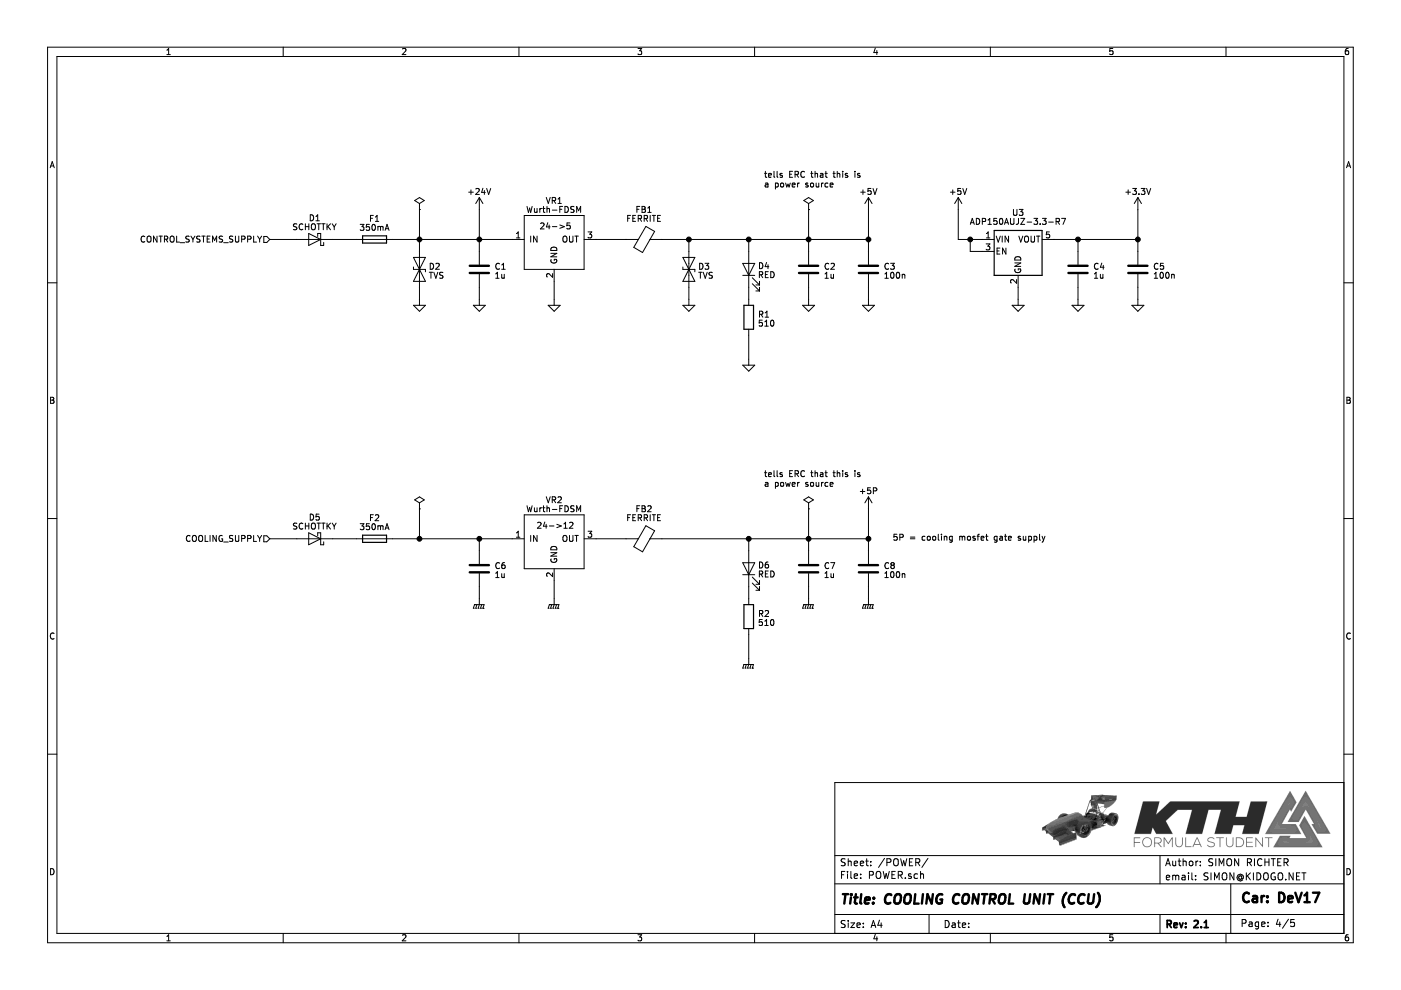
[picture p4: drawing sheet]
EESchema Schematic File Version 4
LIBS:cooling control unit-cache
EELAYER 30 0
EELAYER END
$Descr A4 11693 8268
encoding utf-8
Sheet 4 5
Title "COOLING CONTROL UNIT (CCU)"
Date ""
Rev "2.1"
Comp "KTH FORMULA STUDENT"
Comment1 "DeV17"
Comment2 "SIMON RICHTER"
Comment3 "SIMON@KIDOGO.NET"
Comment4 ""
$EndDescr
$Comp
L power:GND #PWR?
U 1 1
P 6250 3000
AR Path="/5E386B46/5E431BAA" Ref="#PWR?"  Part="1" 
AR Path="/5E4278FC/5E4291AC/5E431BAA" Ref="#PWR?"  Part="1" 
AR Path="/5E4278FC/5E431BAA" Ref="#PWR015"  Part="1" 
F 0 "#PWR015" H 6250 2750 50  0001 C CNN
F 1 "GND" H 6255 2827 50  0001 C CNN
F 2 "" H 6250 3000 50  0001 C CNN
F 3 "" H 6250 3000 50  0001 C CNN
	1    6250 3000
	1    0    0    -1  
$EndComp
$Comp
L Device:R R?
U 1 1
P 6250 2650
AR Path="/5E386B46/5E431BB4" Ref="R?"  Part="1" 
AR Path="/5E4278FC/5E4291AC/5E431BB4" Ref="R?"  Part="1" 
AR Path="/5E4278FC/5E431BB4" Ref="R1"  Part="1" 
F 0 "R1" H 6325 2675 50  0000 L CNN
F 1 "510" H 6325 2600 50  0000 L CNN
F 2 "Resistor_SMD:R_0603_1608Metric" V 6180 2650 50  0001 C CNN
F 3 "~" H 6250 2650 50  0001 C CNN
	1    6250 2650
	1    0    0    -1  
$EndComp
$Comp
L Device:LED D?
U 1 1
P 6250 2250
AR Path="/5E386B46/5E431BBA" Ref="D?"  Part="1" 
AR Path="/5E4278FC/5E4291AC/5E431BBA" Ref="D?"  Part="1" 
AR Path="/5E4278FC/5E431BBA" Ref="D4"  Part="1" 
F 0 "D4" V 6275 2175 50  0000 R CNN
F 1 "RED" V 6200 2175 50  0000 R CNN
F 2 "LED_SMD:LED_0603_1608Metric" H 6250 2250 50  0001 C CNN
F 3 "~" H 6250 2250 50  0001 C CNN
	1    6250 2250
	0    -1   -1   0   
$EndComp
$Comp
L Device:Ferrite_Bead FB?
U 1 1
P 5375 2000
AR Path="/5E386B46/5E431BC4" Ref="FB?"  Part="1" 
AR Path="/5E4278FC/5E4291AC/5E431BC4" Ref="FB?"  Part="1" 
AR Path="/5E4278FC/5E431BC4" Ref="FB1"  Part="1" 
F 0 "FB1" V 5125 2000 50  0000 C CNN
F 1 "FERRITE" V 5200 2000 50  0000 C CNN
F 2 "Fuse:Fuse_0805_2012Metric" V 5305 2000 50  0001 C CNN
F 3 "~" H 5375 2000 50  0001 C CNN
	1    5375 2000
	0    1    1    0   
$EndComp
$Comp
L power:GND #PWR?
U 1 1
P 7250 2500
AR Path="/5E386B46/5E431BD5" Ref="#PWR?"  Part="1" 
AR Path="/5E4278FC/5E4291AC/5E431BD5" Ref="#PWR?"  Part="1" 
AR Path="/5E4278FC/5E431BD5" Ref="#PWR018"  Part="1" 
F 0 "#PWR018" H 7250 2250 50  0001 C CNN
F 1 "GND" H 7255 2327 50  0001 C CNN
F 2 "" H 7250 2500 50  0001 C CNN
F 3 "" H 7250 2500 50  0001 C CNN
	1    7250 2500
	1    0    0    -1  
$EndComp
$Comp
L power:GND #PWR?
U 1 1
P 6750 2500
AR Path="/5E386B46/5E431BDC" Ref="#PWR?"  Part="1" 
AR Path="/5E4278FC/5E4291AC/5E431BDC" Ref="#PWR?"  Part="1" 
AR Path="/5E4278FC/5E431BDC" Ref="#PWR016"  Part="1" 
F 0 "#PWR016" H 6750 2250 50  0001 C CNN
F 1 "GND" H 6755 2327 50  0001 C CNN
F 2 "" H 6750 2500 50  0001 C CNN
F 3 "" H 6750 2500 50  0001 C CNN
	1    6750 2500
	1    0    0    -1  
$EndComp
$Comp
L power:GND #PWR?
U 1 1
P 5750 2500
AR Path="/5E386B46/5E431BE3" Ref="#PWR?"  Part="1" 
AR Path="/5E4278FC/5E4291AC/5E431BE3" Ref="#PWR?"  Part="1" 
AR Path="/5E4278FC/5E431BE3" Ref="#PWR012"  Part="1" 
F 0 "#PWR012" H 5750 2250 50  0001 C CNN
F 1 "GND" H 5755 2327 50  0001 C CNN
F 2 "" H 5750 2500 50  0001 C CNN
F 3 "" H 5750 2500 50  0001 C CNN
	1    5750 2500
	1    0    0    -1  
$EndComp
$Comp
L Device:C C?
U 1 1
P 7250 2250
AR Path="/5E386B46/5E431BEC" Ref="C?"  Part="1" 
AR Path="/5E4278FC/5E4291AC/5E431BEC" Ref="C?"  Part="1" 
AR Path="/5E4278FC/5E431BEC" Ref="C3"  Part="1" 
F 0 "C3" H 7375 2275 50  0000 L CNN
F 1 "100n" H 7375 2200 50  0000 L CNN
F 2 "Capacitor_SMD:C_0603_1608Metric" H 7288 2100 50  0001 C CNN
F 3 "~" H 7250 2250 50  0001 C CNN
	1    7250 2250
	1    0    0    -1  
$EndComp
$Comp
L power:+5V #PWR?
U 1 1
P 7250 1750
AR Path="/5E386B46/5E431BF2" Ref="#PWR?"  Part="1" 
AR Path="/5E4278FC/5E4291AC/5E431BF2" Ref="#PWR?"  Part="1" 
AR Path="/5E4278FC/5E431BF2" Ref="#PWR017"  Part="1" 
F 0 "#PWR017" H 7250 1600 50  0001 C CNN
F 1 "+5V" H 7250 1900 50  0000 C CNN
F 2 "" H 7250 1750 50  0001 C CNN
F 3 "" H 7250 1750 50  0001 C CNN
	1    7250 1750
	1    0    0    -1  
$EndComp
$Comp
L power:+24V #PWR?
U 1 1
P 4000 1750
AR Path="/5E386B46/5E431BF9" Ref="#PWR?"  Part="1" 
AR Path="/5E4278FC/5E4291AC/5E431BF9" Ref="#PWR?"  Part="1" 
AR Path="/5E4278FC/5E431BF9" Ref="#PWR07"  Part="1" 
F 0 "#PWR07" H 4000 1600 50  0001 C CNN
F 1 "+24V" H 4000 1900 50  0000 C CNN
F 2 "" H 4000 1750 50  0001 C CNN
F 3 "" H 4000 1750 50  0001 C CNN
	1    4000 1750
	1    0    0    -1  
$EndComp
$Comp
L Device:C C?
U 1 1
P 6750 2250
AR Path="/5E386B46/5E431C00" Ref="C?"  Part="1" 
AR Path="/5E4278FC/5E4291AC/5E431C00" Ref="C?"  Part="1" 
AR Path="/5E4278FC/5E431C00" Ref="C2"  Part="1" 
F 0 "C2" H 6875 2275 50  0000 L CNN
F 1 "1u" H 6875 2200 50  0000 L CNN
F 2 "Capacitor_SMD:C_0805_2012Metric" H 6788 2100 50  0001 C CNN
F 3 "~" H 6750 2250 50  0001 C CNN
	1    6750 2250
	1    0    0    -1  
$EndComp
$Comp
L Device:D_TVS D?
U 1 1
P 5750 2250
AR Path="/5E386B46/5E431C07" Ref="D?"  Part="1" 
AR Path="/5E4278FC/5E4291AC/5E431C07" Ref="D?"  Part="1" 
AR Path="/5E4278FC/5E431C07" Ref="D3"  Part="1" 
F 0 "D3" V 5725 2325 50  0000 L CNN
F 1 "TVS" V 5800 2325 50  0000 L CNN
F 2 "Diode_SMD:D_SOD-323" H 5750 2250 50  0001 C CNN
F 3 "~" H 5750 2250 50  0001 C CNN
	1    5750 2250
	0    1    1    0   
$EndComp
$Comp
L power:GND #PWR?
U 1 1
P 3500 2500
AR Path="/5E386B46/5E431C0F" Ref="#PWR?"  Part="1" 
AR Path="/5E4278FC/5E4291AC/5E431C0F" Ref="#PWR?"  Part="1" 
AR Path="/5E4278FC/5E431C0F" Ref="#PWR05"  Part="1" 
F 0 "#PWR05" H 3500 2250 50  0001 C CNN
F 1 "GND" H 3505 2327 50  0001 C CNN
F 2 "" H 3500 2500 50  0001 C CNN
F 3 "" H 3500 2500 50  0001 C CNN
	1    3500 2500
	1    0    0    -1  
$EndComp
$Comp
L power:GND #PWR?
U 1 1
P 4625 2500
AR Path="/5E386B46/5E431C1D" Ref="#PWR?"  Part="1" 
AR Path="/5E4278FC/5E4291AC/5E431C1D" Ref="#PWR?"  Part="1" 
AR Path="/5E4278FC/5E431C1D" Ref="#PWR09"  Part="1" 
F 0 "#PWR09" H 4625 2250 50  0001 C CNN
F 1 "GND" H 4630 2327 50  0001 C CNN
F 2 "" H 4625 2500 50  0001 C CNN
F 3 "" H 4625 2500 50  0001 C CNN
	1    4625 2500
	1    0    0    -1  
$EndComp
Connection ~ 3500 2000
$Comp
L Device:C C?
U 1 1
P 4000 2250
AR Path="/5E386B46/5E431C28" Ref="C?"  Part="1" 
AR Path="/5E4278FC/5E4291AC/5E431C28" Ref="C?"  Part="1" 
AR Path="/5E4278FC/5E431C28" Ref="C1"  Part="1" 
F 0 "C1" H 4125 2275 50  0000 L CNN
F 1 "1u" H 4125 2200 50  0000 L CNN
F 2 "Capacitor_SMD:C_0805_2012Metric" H 4038 2100 50  0001 C CNN
F 3 "~" H 4000 2250 50  0001 C CNN
	1    4000 2250
	1    0    0    -1  
$EndComp
$Comp
L Device:D_TVS D?
U 1 1
P 3500 2250
AR Path="/5E386B46/5E431C31" Ref="D?"  Part="1" 
AR Path="/5E4278FC/5E4291AC/5E431C31" Ref="D?"  Part="1" 
AR Path="/5E4278FC/5E431C31" Ref="D2"  Part="1" 
F 0 "D2" V 3475 2325 50  0000 L CNN
F 1 "TVS" V 3550 2325 50  0000 L CNN
F 2 "Diode_SMD:D_SOD-323" H 3500 2250 50  0001 C CNN
F 3 "~" H 3500 2250 50  0001 C CNN
	1    3500 2250
	0    1    1    0   
$EndComp
$Comp
L Device:D_Schottky D?
U 1 1
P 2625 2000
AR Path="/5E386B46/5E431C37" Ref="D?"  Part="1" 
AR Path="/5E4278FC/5E4291AC/5E431C37" Ref="D?"  Part="1" 
AR Path="/5E4278FC/5E431C37" Ref="D1"  Part="1" 
F 0 "D1" H 2625 1825 50  0000 C CNN
F 1 "SCHOTTKY" H 2625 1900 50  0000 C CNN
F 2 "Diode_SMD:D_SOD-323" H 2625 2000 50  0001 C CNN
F 3 "~" H 2625 2000 50  0001 C CNN
	1    2625 2000
	-1   0    0    1   
$EndComp
$Comp
L Device:Fuse F?
U 1 1
P 3125 2000
AR Path="/5E386B46/5E431C3D" Ref="F?"  Part="1" 
AR Path="/5E4278FC/5E4291AC/5E431C3D" Ref="F?"  Part="1" 
AR Path="/5E4278FC/5E431C3D" Ref="F1"  Part="1" 
F 0 "F1" V 2950 2000 50  0000 C CNN
F 1 "350mA" V 3025 2000 50  0000 C CNN
F 2 "Fuse:Fuse_0805_2012Metric" V 3055 2000 50  0001 C CNN
F 3 "~" H 3125 2000 50  0001 C CNN
	1    3125 2000
	0    1    1    0   
$EndComp
Text HLabel 2250 2000 0    50   Input ~ 0
CONTROL_SYSTEMS_SUPPLY
$Comp
L KTHFS:Wurth-FDSM VR?
U 1 1
P 4625 2000
AR Path="/5E386B46/5E431C44" Ref="VR?"  Part="1" 
AR Path="/5E4278FC/5E4291AC/5E431C44" Ref="VR?"  Part="1" 
AR Path="/5E4278FC/5E431C44" Ref="VR1"  Part="1" 
F 0 "VR1" H 4625 2325 50  0000 C CNN
F 1 "Wurth-FDSM" H 4625 2250 50  0000 C CNN
F 2 "KTHFS:Wurth-FDSM" H 4325 2150 50  0001 C CNN
F 3 "https://katalog.we-online.de/pm/datasheet/173010578.pdf" H 4625 2000 50  0001 C CNN
	1    4625 2000
	1    0    0    -1  
$EndComp
$Comp
L KTHFS:ADP150AUJZ-3.3-R7 U?
U 1 1
P 8500 2100
AR Path="/5E4278FC/5E4337A0/5E43618B" Ref="U?"  Part="1" 
AR Path="/5E4278FC/5E43618B" Ref="U3"  Part="1" 
F 0 "U3" H 8500 2425 50  0000 C CNN
F 1 "ADP150AUJZ-3.3-R7" H 8500 2350 50  0000 C CNN
F 2 "Package_TO_SOT_SMD:SOT-23-5" H 8500 2425 50  0001 C CIN
F 3 "https://www.analog.com/media/en/technical-documentation/data-sheets/ADP150.pdf" H 8500 2100 50  0001 C CNN
	1    8500 2100
	1    0    0    -1  
$EndComp
$Comp
L power:+5V #PWR?
U 1 1
P 8000 1750
AR Path="/5E4278FC/5E4337A0/5E436193" Ref="#PWR?"  Part="1" 
AR Path="/5E4278FC/5E436193" Ref="#PWR06"  Part="1" 
F 0 "#PWR06" H 8000 1600 50  0001 C CNN
F 1 "+5V" H 8000 1900 50  0000 C CNN
F 2 "" H 8000 1750 50  0001 C CNN
F 3 "" H 8000 1750 50  0001 C CNN
	1    8000 1750
	1    0    0    -1  
$EndComp
$Comp
L Device:C C?
U 1 1
P 9500 2250
AR Path="/5E4278FC/5E4337A0/5E436199" Ref="C?"  Part="1" 
AR Path="/5E4278FC/5E436199" Ref="C5"  Part="1" 
F 0 "C5" H 9625 2275 50  0000 L CNN
F 1 "100n" H 9625 2200 50  0000 L CNN
F 2 "Capacitor_SMD:C_0603_1608Metric" H 9538 2100 50  0001 C CNN
F 3 "~" H 9500 2250 50  0001 C CNN
	1    9500 2250
	1    0    0    -1  
$EndComp
$Comp
L power:GND #PWR?
U 1 1
P 8500 2500
AR Path="/5E4278FC/5E4337A0/5E4361A1" Ref="#PWR?"  Part="1" 
AR Path="/5E4278FC/5E4361A1" Ref="#PWR010"  Part="1" 
F 0 "#PWR010" H 8500 2250 50  0001 C CNN
F 1 "GND" H 8505 2327 50  0001 C CNN
F 2 "" H 8500 2500 50  0001 C CNN
F 3 "" H 8500 2500 50  0001 C CNN
	1    8500 2500
	1    0    0    -1  
$EndComp
$Comp
L power:GND #PWR?
U 1 1
P 9500 2500
AR Path="/5E4278FC/5E4337A0/5E4361AF" Ref="#PWR?"  Part="1" 
AR Path="/5E4278FC/5E4361AF" Ref="#PWR014"  Part="1" 
F 0 "#PWR014" H 9500 2250 50  0001 C CNN
F 1 "GND" H 9505 2327 50  0001 C CNN
F 2 "" H 9500 2500 50  0001 C CNN
F 3 "" H 9500 2500 50  0001 C CNN
	1    9500 2500
	1    0    0    -1  
$EndComp
$Comp
L Device:C C?
U 1 1
P 9000 2250
AR Path="/5E4278FC/5E4337A0/5E4361BF" Ref="C?"  Part="1" 
AR Path="/5E4278FC/5E4361BF" Ref="C4"  Part="1" 
F 0 "C4" H 9125 2275 50  0000 L CNN
F 1 "1u" H 9125 2200 50  0000 L CNN
F 2 "Capacitor_SMD:C_0805_2012Metric" H 9038 2100 50  0001 C CNN
F 3 "~" H 9000 2250 50  0001 C CNN
	1    9000 2250
	1    0    0    -1  
$EndComp
$Comp
L power:GND #PWR?
U 1 1
P 9000 2500
AR Path="/5E4278FC/5E4337A0/5E4361C6" Ref="#PWR?"  Part="1" 
AR Path="/5E4278FC/5E4361C6" Ref="#PWR011"  Part="1" 
F 0 "#PWR011" H 9000 2250 50  0001 C CNN
F 1 "GND" H 9005 2327 50  0001 C CNN
F 2 "" H 9000 2500 50  0001 C CNN
F 3 "" H 9000 2500 50  0001 C CNN
	1    9000 2500
	1    0    0    -1  
$EndComp
$Comp
L power:+3.3V #PWR?
U 1 1
P 9500 1750
AR Path="/5E4278FC/5E4337A0/5E4361CD" Ref="#PWR?"  Part="1" 
AR Path="/5E4278FC/5E4361CD" Ref="#PWR013"  Part="1" 
F 0 "#PWR013" H 9500 1600 50  0001 C CNN
F 1 "+3.3V" H 9500 1900 50  0000 C CNN
F 2 "" H 9500 1750 50  0001 C CNN
F 3 "" H 9500 1750 50  0001 C CNN
	1    9500 1750
	1    0    0    -1  
$EndComp
$Comp
L power:PWR_FLAG #FLG0101
U 1 1
P 3500 1750
F 0 "#FLG0101" H 3500 1825 50  0001 C CNN
F 1 "PWR_FLAG" H 3500 1923 50  0001 C CNN
F 2 "" H 3500 1750 50  0001 C CNN
F 3 "~" H 3500 1750 50  0001 C CNN
	1    3500 1750
	1    0    0    -1  
$EndComp
$Comp
L power:PWR_FLAG #FLG0103
U 1 1
P 6750 1750
F 0 "#FLG0103" H 6750 1825 50  0001 C CNN
F 1 "PWR_FLAG" H 6750 1923 50  0001 C CNN
F 2 "" H 6750 1750 50  0001 C CNN
F 3 "~" H 6750 1750 50  0001 C CNN
	1    6750 1750
	1    0    0    -1  
$EndComp
Text Notes 6375 1575 0    50   ~ 0
tells ERC that this is\na power source
$Comp
L power:+5P #PWR?
U 1 1
P 7250 4250
AR Path="/636FAF07" Ref="#PWR?"  Part="1" 
AR Path="/629073FF/636FAF07" Ref="#PWR?"  Part="1" 
AR Path="/5E4278FC/636FAF07" Ref="#PWR0170"  Part="1" 
F 0 "#PWR0170" H 7250 4100 50  0001 C CNN
F 1 "+5P" H 7250 4400 50  0000 C CNN
F 2 "" H 7250 4250 50  0001 C CNN
F 3 "" H 7250 4250 50  0001 C CNN
	1    7250 4250
	1    0    0    -1  
$EndComp
$Comp
L Device:R R?
U 1 1
P 6250 5150
AR Path="/5E386B46/636FAF12" Ref="R?"  Part="1" 
AR Path="/5E4278FC/5E4291AC/636FAF12" Ref="R?"  Part="1" 
AR Path="/5E4278FC/636FAF12" Ref="R2"  Part="1" 
AR Path="/629073FF/636FAF12" Ref="R?"  Part="1" 
F 0 "R2" H 6325 5175 50  0000 L CNN
F 1 "510" H 6325 5100 50  0000 L CNN
F 2 "Resistor_SMD:R_0603_1608Metric" V 6180 5150 50  0001 C CNN
F 3 "~" H 6250 5150 50  0001 C CNN
	1    6250 5150
	1    0    0    -1  
$EndComp
$Comp
L Device:Ferrite_Bead FB?
U 1 1
P 5375 4500
AR Path="/5E386B46/636FAF1F" Ref="FB?"  Part="1" 
AR Path="/5E4278FC/5E4291AC/636FAF1F" Ref="FB?"  Part="1" 
AR Path="/5E4278FC/636FAF1F" Ref="FB2"  Part="1" 
AR Path="/629073FF/636FAF1F" Ref="FB?"  Part="1" 
F 0 "FB2" V 5125 4500 50  0000 C CNN
F 1 "FERRITE" V 5200 4500 50  0000 C CNN
F 2 "Fuse:Fuse_0805_2012Metric" V 5305 4500 50  0001 C CNN
F 3 "~" H 5375 4500 50  0001 C CNN
	1    5375 4500
	0    1    1    0   
$EndComp
$Comp
L Device:C C?
U 1 1
P 7250 4750
AR Path="/5E386B46/636FAF2B" Ref="C?"  Part="1" 
AR Path="/5E4278FC/5E4291AC/636FAF2B" Ref="C?"  Part="1" 
AR Path="/5E4278FC/636FAF2B" Ref="C8"  Part="1" 
AR Path="/629073FF/636FAF2B" Ref="C?"  Part="1" 
F 0 "C8" H 7375 4775 50  0000 L CNN
F 1 "100n" H 7375 4700 50  0000 L CNN
F 2 "Capacitor_SMD:C_0603_1608Metric" H 7288 4600 50  0001 C CNN
F 3 "~" H 7250 4750 50  0001 C CNN
	1    7250 4750
	1    0    0    -1  
$EndComp
$Comp
L Device:C C?
U 1 1
P 6750 4750
AR Path="/5E386B46/636FAF32" Ref="C?"  Part="1" 
AR Path="/5E4278FC/5E4291AC/636FAF32" Ref="C?"  Part="1" 
AR Path="/5E4278FC/636FAF32" Ref="C7"  Part="1" 
AR Path="/629073FF/636FAF32" Ref="C?"  Part="1" 
F 0 "C7" H 6875 4775 50  0000 L CNN
F 1 "1u" H 6875 4700 50  0000 L CNN
F 2 "Capacitor_SMD:C_0805_2012Metric" H 6788 4600 50  0001 C CNN
F 3 "~" H 6750 4750 50  0001 C CNN
	1    6750 4750
	1    0    0    -1  
$EndComp
$Comp
L Device:C C?
U 1 1
P 4000 4750
AR Path="/5E386B46/636FAF3D" Ref="C?"  Part="1" 
AR Path="/5E4278FC/5E4291AC/636FAF3D" Ref="C?"  Part="1" 
AR Path="/5E4278FC/636FAF3D" Ref="C6"  Part="1" 
AR Path="/629073FF/636FAF3D" Ref="C?"  Part="1" 
F 0 "C6" H 4125 4775 50  0000 L CNN
F 1 "1u" H 4125 4700 50  0000 L CNN
F 2 "Capacitor_SMD:C_0805_2012Metric" H 4038 4600 50  0001 C CNN
F 3 "~" H 4000 4750 50  0001 C CNN
	1    4000 4750
	1    0    0    -1  
$EndComp
$Comp
L Device:Fuse F?
U 1 1
P 3125 4500
AR Path="/5E386B46/636FAF45" Ref="F?"  Part="1" 
AR Path="/5E4278FC/5E4291AC/636FAF45" Ref="F?"  Part="1" 
AR Path="/5E4278FC/636FAF45" Ref="F2"  Part="1" 
AR Path="/629073FF/636FAF45" Ref="F?"  Part="1" 
F 0 "F2" V 2950 4500 50  0000 C CNN
F 1 "350mA" V 3025 4500 50  0000 C CNN
F 2 "Fuse:Fuse_0805_2012Metric" V 3055 4500 50  0001 C CNN
F 3 "~" H 3125 4500 50  0001 C CNN
	1    3125 4500
	0    1    1    0   
$EndComp
$Comp
L KTHFS:Wurth-FDSM VR?
U 1 1
P 4625 4500
AR Path="/5E386B46/636FAF4B" Ref="VR?"  Part="1" 
AR Path="/5E4278FC/5E4291AC/636FAF4B" Ref="VR?"  Part="1" 
AR Path="/5E4278FC/636FAF4B" Ref="VR2"  Part="1" 
AR Path="/629073FF/636FAF4B" Ref="VR?"  Part="1" 
F 0 "VR2" H 4625 4825 50  0000 C CNN
F 1 "Wurth-FDSM" H 4625 4750 50  0000 C CNN
F 2 "KTHFS:Wurth-FDSM" H 4325 4650 50  0001 C CNN
F 3 "https://katalog.we-online.de/pm/datasheet/173010578.pdf" H 4625 4500 50  0001 C CNN
	1    4625 4500
	1    0    0    -1  
$EndComp
$Comp
L power:PWR_FLAG #FLG0105
U 1 1
P 3500 4250
AR Path="/5E4278FC/636FAF51" Ref="#FLG0105"  Part="1" 
AR Path="/629073FF/636FAF51" Ref="#FLG?"  Part="1" 
F 0 "#FLG0105" H 3500 4325 50  0001 C CNN
F 1 "PWR_FLAG" H 3500 4423 50  0001 C CNN
F 2 "" H 3500 4250 50  0001 C CNN
F 3 "~" H 3500 4250 50  0001 C CNN
	1    3500 4250
	1    0    0    -1  
$EndComp
$Comp
L power:PWR_FLAG #FLG0106
U 1 1
P 6750 4250
AR Path="/5E4278FC/636FAF59" Ref="#FLG0106"  Part="1" 
AR Path="/629073FF/636FAF59" Ref="#FLG?"  Part="1" 
F 0 "#FLG0106" H 6750 4325 50  0001 C CNN
F 1 "PWR_FLAG" H 6750 4423 50  0001 C CNN
F 2 "" H 6750 4250 50  0001 C CNN
F 3 "~" H 6750 4250 50  0001 C CNN
	1    6750 4250
	1    0    0    -1  
$EndComp
Text Notes 6375 4075 0    50   ~ 0
tells ERC that this is\na power source
$Comp
L power:GNDPWR #PWR?
U 1 1
P 4000 5000
AR Path="/636FAF69" Ref="#PWR?"  Part="1" 
AR Path="/629073FF/636FAF69" Ref="#PWR?"  Part="1" 
AR Path="/5E4278FC/636FAF69" Ref="#PWR0171"  Part="1" 
F 0 "#PWR0171" H 4000 4800 50  0001 C CNN
F 1 "GNDPWR" H 4004 4846 50  0001 C CNN
F 2 "" H 4000 4950 50  0001 C CNN
F 3 "" H 4000 4950 50  0001 C CNN
	1    4000 5000
	1    0    0    -1  
$EndComp
$Comp
L power:GNDPWR #PWR?
U 1 1
P 4625 5000
AR Path="/636FAF6F" Ref="#PWR?"  Part="1" 
AR Path="/629073FF/636FAF6F" Ref="#PWR?"  Part="1" 
AR Path="/5E4278FC/636FAF6F" Ref="#PWR0172"  Part="1" 
F 0 "#PWR0172" H 4625 4800 50  0001 C CNN
F 1 "GNDPWR" H 4629 4846 50  0001 C CNN
F 2 "" H 4625 4950 50  0001 C CNN
F 3 "" H 4625 4950 50  0001 C CNN
	1    4625 5000
	1    0    0    -1  
$EndComp
$Comp
L power:GNDPWR #PWR?
U 1 1
P 6250 5500
AR Path="/636FAF75" Ref="#PWR?"  Part="1" 
AR Path="/629073FF/636FAF75" Ref="#PWR?"  Part="1" 
AR Path="/5E4278FC/636FAF75" Ref="#PWR0173"  Part="1" 
F 0 "#PWR0173" H 6250 5300 50  0001 C CNN
F 1 "GNDPWR" H 6254 5346 50  0001 C CNN
F 2 "" H 6250 5450 50  0001 C CNN
F 3 "" H 6250 5450 50  0001 C CNN
	1    6250 5500
	1    0    0    -1  
$EndComp
$Comp
L power:GNDPWR #PWR?
U 1 1
P 6750 5000
AR Path="/636FAF7B" Ref="#PWR?"  Part="1" 
AR Path="/629073FF/636FAF7B" Ref="#PWR?"  Part="1" 
AR Path="/5E4278FC/636FAF7B" Ref="#PWR0174"  Part="1" 
F 0 "#PWR0174" H 6750 4800 50  0001 C CNN
F 1 "GNDPWR" H 6754 4846 50  0001 C CNN
F 2 "" H 6750 4950 50  0001 C CNN
F 3 "" H 6750 4950 50  0001 C CNN
	1    6750 5000
	1    0    0    -1  
$EndComp
$Comp
L power:GNDPWR #PWR?
U 1 1
P 7250 5000
AR Path="/636FAF81" Ref="#PWR?"  Part="1" 
AR Path="/629073FF/636FAF81" Ref="#PWR?"  Part="1" 
AR Path="/5E4278FC/636FAF81" Ref="#PWR0175"  Part="1" 
F 0 "#PWR0175" H 7250 4800 50  0001 C CNN
F 1 "GNDPWR" H 7254 4846 50  0001 C CNN
F 2 "" H 7250 4950 50  0001 C CNN
F 3 "" H 7250 4950 50  0001 C CNN
	1    7250 5000
	1    0    0    -1  
$EndComp
Text Notes 7450 4525 0    50   ~ 0
5P = cooling mosfet gate supply
Text HLabel 2250 4500 0    50   Input ~ 0
COOLING_SUPPLY
Wire Wire Line
	2250 2000 2475 2000
Wire Wire Line
	2775 2000 2975 2000
Wire Wire Line
	3275 2000 3500 2000
Wire Wire Line
	3500 2000 4000 2000
Connection ~ 4000 2000
Wire Wire Line
	3500 1750 3500 2000
$Comp
L power:GND #PWR?
U 1 1
P 4000 2500
AR Path="/5E386B46/5E431C16" Ref="#PWR?"  Part="1" 
AR Path="/5E4278FC/5E4291AC/5E431C16" Ref="#PWR?"  Part="1" 
AR Path="/5E4278FC/5E431C16" Ref="#PWR08"  Part="1" 
F 0 "#PWR08" H 4000 2250 50  0001 C CNN
F 1 "GND" H 4005 2327 50  0001 C CNN
F 2 "" H 4000 2500 50  0001 C CNN
F 3 "" H 4000 2500 50  0001 C CNN
	1    4000 2500
	1    0    0    -1  
$EndComp
Wire Wire Line
	3500 2000 3500 2100
Wire Wire Line
	3500 2400 3500 2500
Wire Wire Line
	4000 2400 4000 2500
Wire Wire Line
	4000 1750 4000 2000
Wire Wire Line
	4000 2000 4000 2100
Wire Wire Line
	4275 2000 4000 2000
Wire Wire Line
	4625 2350 4625 2500
Wire Wire Line
	4975 2000 5225 2000
Wire Wire Line
	5525 2000 5750 2000
Wire Wire Line
	5750 2400 5750 2500
Wire Wire Line
	5750 2100 5750 2000
Connection ~ 5750 2000
Wire Wire Line
	6250 2500 6250 2400
Wire Wire Line
	6250 2100 6250 2000
Connection ~ 6250 2000
Wire Wire Line
	6250 3000 6250 2800
Wire Wire Line
	6250 2000 6750 2000
Wire Wire Line
	6750 2100 6750 2000
Connection ~ 6750 2000
Wire Wire Line
	6750 2000 7250 2000
Wire Wire Line
	7250 2100 7250 2000
Connection ~ 7250 2000
Wire Wire Line
	6750 2500 6750 2400
Wire Wire Line
	7250 2500 7250 2400
Wire Wire Line
	5750 2000 6250 2000
Wire Wire Line
	7250 1750 7250 2000
Wire Wire Line
	6750 1750 6750 2000
Wire Wire Line
	2250 4500 2475 4500
Wire Wire Line
	2775 4500 2975 4500
Wire Wire Line
	3275 4500 3500 4500
Wire Wire Line
	3500 4500 3500 4250
Connection ~ 3500 4500
Wire Wire Line
	5225 4500 4975 4500
Wire Wire Line
	7250 4500 7250 4250
Wire Wire Line
	6750 4500 7250 4500
Connection ~ 6750 4500
Wire Wire Line
	6750 4500 6750 4250
Wire Wire Line
	5525 4500 6250 4500
Wire Wire Line
	3500 4500 4000 4500
Wire Wire Line
	4625 5000 4625 4850
Wire Wire Line
	4000 5000 4000 4900
Wire Wire Line
	4000 4600 4000 4500
Connection ~ 4000 4500
Wire Wire Line
	4000 4500 4275 4500
Wire Wire Line
	6250 5000 6250 4900
Wire Wire Line
	6250 4600 6250 4500
Connection ~ 6250 4500
Wire Wire Line
	6250 4500 6750 4500
Wire Wire Line
	6750 4600 6750 4500
Wire Wire Line
	6750 5000 6750 4900
Wire Wire Line
	7250 5000 7250 4900
Wire Wire Line
	7250 4600 7250 4500
Connection ~ 7250 4500
Wire Wire Line
	6250 5500 6250 5300
Wire Wire Line
	8000 1750 8000 2000
Wire Wire Line
	8100 2000 8100 2100
Wire Wire Line
	8100 2100 8200 2100
Wire Wire Line
	8100 2000 8200 2000
Wire Wire Line
	9500 2500 9500 2400
Wire Wire Line
	9000 2500 9000 2400
Wire Wire Line
	9500 1750 9500 2000
Wire Wire Line
	9000 2000 9500 2000
Connection ~ 9500 2000
Wire Wire Line
	9500 2000 9500 2100
Wire Wire Line
	9000 2000 9000 2100
Wire Wire Line
	9000 2000 8800 2000
Connection ~ 9000 2000
Wire Wire Line
	8500 2500 8500 2400
Wire Wire Line
	8000 2000 8100 2000
Connection ~ 8100 2000
$Comp
L Device:D_Schottky D?
U 1 1
P 2625 4500
AR Path="/5E386B46/636FAF60" Ref="D?"  Part="1" 
AR Path="/5E4278FC/5E4291AC/636FAF60" Ref="D?"  Part="1" 
AR Path="/5E4278FC/636FAF60" Ref="D5"  Part="1" 
AR Path="/629073FF/636FAF60" Ref="D?"  Part="1" 
F 0 "D5" H 2625 4325 50  0000 C CNN
F 1 "SCHOTTKY" H 2625 4400 50  0000 C CNN
F 2 "Diode_SMD:D_SOD-323" H 2625 4500 50  0001 C CNN
F 3 "~" H 2625 4500 50  0001 C CNN
	1    2625 4500
	-1   0    0    1   
$EndComp
$Comp
L Device:LED D?
U 1 1
P 6250 4750
AR Path="/5E386B46/636FAF18" Ref="D?"  Part="1" 
AR Path="/5E4278FC/5E4291AC/636FAF18" Ref="D?"  Part="1" 
AR Path="/5E4278FC/636FAF18" Ref="D6"  Part="1" 
AR Path="/629073FF/636FAF18" Ref="D?"  Part="1" 
F 0 "D6" V 6275 4675 50  0000 R CNN
F 1 "RED" V 6200 4675 50  0000 R CNN
F 2 "LED_SMD:LED_0603_1608Metric" H 6250 4750 50  0001 C CNN
F 3 "~" H 6250 4750 50  0001 C CNN
	1    6250 4750
	0    -1   -1   0   
$EndComp
Text Notes 4475 4425 0    50   ~ 0
24->12
Text Notes 4500 1925 0    50   ~ 0
24->5
$EndSCHEMATC
